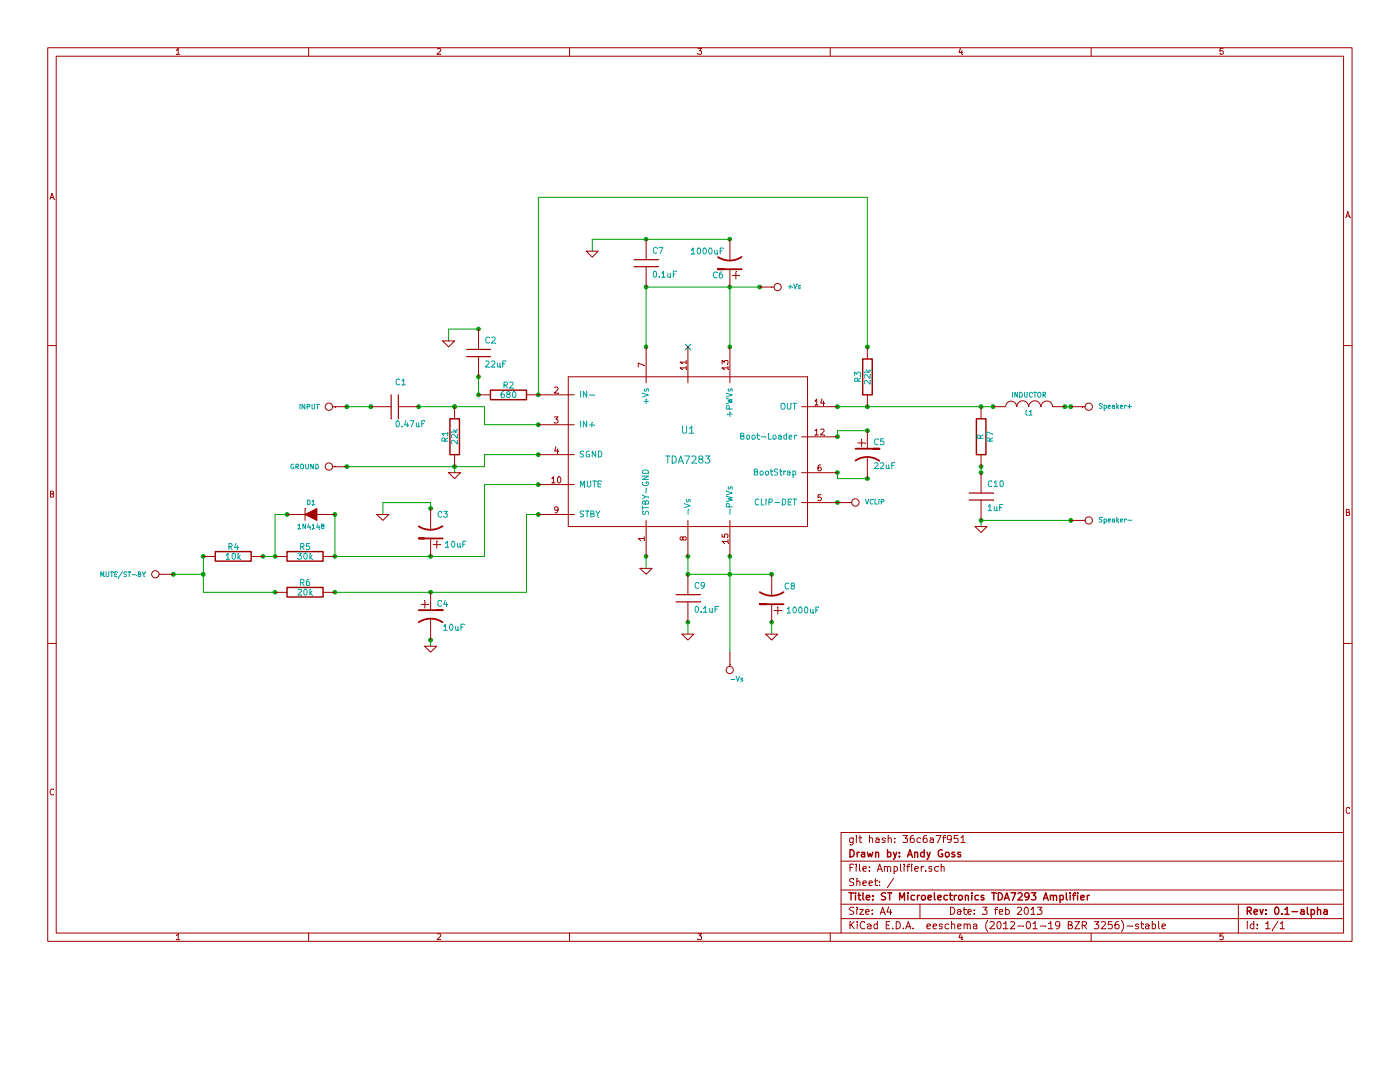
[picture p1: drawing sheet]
EESchema Schematic File Version 2  date Sat 02 Feb 2013 08:26:09 PM EST
LIBS:power
LIBS:device
LIBS:conn
LIBS:Amplifier-Components
LIBS:Amplifier-cache
EELAYER 24  0
EELAYER END
$Descr A4 11700 8267
Sheet 1 1
Title "ST Microelectronics TDA7293 Amplifier"
Date "3 feb 2013"
Rev "0.1-alpha"
Comp "Drawn by: Andy Goss"
Comment1 "git hash: 36c6a7f951"
Comment2 ""
Comment3 ""
Comment4 ""
$EndDescr
Wire Wire Line
	6100 5450 6100 4650
Connection ~ 6350 2400
Wire Wire Line
	6350 2400 5400 2400
Wire Wire Line
	8200 4400 8200 4350
Wire Wire Line
	8950 3400 8900 3400
Wire Wire Line
	1700 4650 1700 4950
Wire Wire Line
	1700 4950 2300 4950
Wire Wire Line
	2200 4650 2300 4650
Wire Wire Line
	2800 4300 2800 4650
Wire Wire Line
	3200 4300 3200 4200
Wire Wire Line
	3200 4200 3600 4200
Wire Wire Line
	4050 4050 4050 4650
Wire Wire Line
	4050 4050 4500 4050
Wire Wire Line
	3600 4200 3600 4250
Connection ~ 5750 4800
Connection ~ 5750 5200
Connection ~ 6450 5200
Connection ~ 6450 4800
Wire Wire Line
	5750 4650 5750 4800
Wire Wire Line
	6450 5200 6450 5300
Wire Wire Line
	3800 3900 3800 3950
Wire Wire Line
	2900 3900 4050 3900
Wire Wire Line
	4050 3550 4050 3400
Wire Wire Line
	4050 3550 4500 3550
Connection ~ 4000 2750
Connection ~ 4000 3150
Connection ~ 4000 3300
Wire Wire Line
	4000 3150 4000 3300
Connection ~ 4500 3300
Connection ~ 7250 2900
Connection ~ 7000 3400
Connection ~ 7250 3400
Wire Wire Line
	7250 3600 7000 3600
Wire Wire Line
	7000 3600 7000 3650
Wire Wire Line
	5400 2400 5400 2900
Wire Wire Line
	4950 2100 4950 2000
Wire Wire Line
	4950 2000 6100 2000
Wire Wire Line
	6100 2400 6100 2900
Wire Wire Line
	7000 3950 7000 4000
Wire Wire Line
	7000 4000 7250 4000
Connection ~ 5400 2000
Connection ~ 6100 2000
Connection ~ 6100 2400
Connection ~ 5400 2400
Connection ~ 5400 2900
Connection ~ 6100 2900
Connection ~ 7250 3600
Connection ~ 7000 3650
Connection ~ 7250 4000
Connection ~ 7000 3950
Connection ~ 7000 4200
Wire Wire Line
	4500 3300 4500 1650
Wire Wire Line
	4500 1650 7250 1650
Wire Wire Line
	7250 1650 7250 2900
Wire Wire Line
	3750 2850 3750 2750
Wire Wire Line
	3750 2750 4000 2750
Wire Wire Line
	4500 3800 4050 3800
Wire Wire Line
	4050 3800 4050 3900
Wire Wire Line
	4050 3400 3500 3400
Connection ~ 3800 3400
Connection ~ 4500 3800
Connection ~ 4500 3550
Connection ~ 3800 3900
Connection ~ 3800 3400
Connection ~ 3500 3400
Connection ~ 3100 3400
Connection ~ 4500 4050
Connection ~ 4500 4300
Connection ~ 6100 4650
Connection ~ 5750 4650
Connection ~ 5400 4650
Wire Wire Line
	2900 3400 3100 3400
Connection ~ 2900 3400
Connection ~ 2900 3900
Wire Wire Line
	5750 5300 5750 5200
Wire Wire Line
	5400 4650 5400 4750
Wire Wire Line
	3600 5350 3600 5400
Wire Wire Line
	4400 4300 4400 4950
Wire Wire Line
	4400 4300 4500 4300
Wire Wire Line
	4050 4650 2800 4650
Connection ~ 3600 4650
Wire Wire Line
	2300 4650 2300 4300
Wire Wire Line
	2300 4300 2400 4300
Wire Wire Line
	4400 4950 2800 4950
Connection ~ 3600 4950
Wire Wire Line
	1450 4800 1700 4800
Connection ~ 1700 4800
Connection ~ 2800 4950
Connection ~ 2300 4950
Connection ~ 2300 4650
Connection ~ 2800 4650
Connection ~ 2800 4300
Connection ~ 2400 4300
Connection ~ 2200 4650
Connection ~ 1700 4650
Connection ~ 1450 4800
Connection ~ 3600 4250
Connection ~ 3600 5350
Wire Wire Line
	8200 4350 8950 4350
Wire Wire Line
	8200 3900 8200 3950
Wire Wire Line
	7000 3400 8300 3400
Connection ~ 8200 3400
Connection ~ 8950 3400
Connection ~ 8900 3400
Connection ~ 8300 3400
Connection ~ 8200 3900
Connection ~ 8200 3950
Connection ~ 8200 4350
Connection ~ 8950 4350
Wire Wire Line
	5750 4800 6450 4800
Connection ~ 6100 4800
$Comp
L CONN_1 -Vs
U 1 1
P 6100 5600
F 0 "-Vs" V 6180 5600 40  0000 L CNN
F 1 "CONN_1" H 6100 5655 30  0001 C CNN
	1    6100 5600
	0    1    1    0   
$EndComp
$Comp
L CONN_1 +Vs
U 1 1
P 6500 2400
F 0 "+Vs" H 6580 2400 40  0000 L CNN
F 1 "CONN_1" H 6500 2455 30  0001 C CNN
	1    6500 2400
	1    0    0    -1  
$EndComp
$Comp
L CONN_1 Speaker-
U 1 1
P 9100 4350
F 0 "Speaker-" H 9180 4350 40  0000 L CNN
F 1 "CONN_1" H 9100 4405 30  0001 C CNN
	1    9100 4350
	1    0    0    -1  
$EndComp
$Comp
L GND #PWR?
U 1 1
P 8200 4400
F 0 "#PWR?" H 8200 4400 30  0001 C CNN
F 1 "GND" H 8200 4330 30  0001 C CNN
	1    8200 4400
	1    0    0    -1  
$EndComp
$Comp
L C C10
U 1 1
P 8200 4150
F 0 "C10" H 8250 4250 50  0000 L CNN
F 1 "1uF" H 8250 4050 50  0000 L CNN
	1    8200 4150
	1    0    0    -1  
$EndComp
$Comp
L R R7
U 1 1
P 8200 3650
F 0 "R7" V 8280 3650 50  0000 C CNN
F 1 "R" V 8200 3650 50  0000 C CNN
	1    8200 3650
	1    0    0    -1  
$EndComp
$Comp
L INDUCTOR L1
U 1 1
P 8600 3400
F 0 "L1" V 8550 3400 40  0000 C CNN
F 1 "INDUCTOR" V 8700 3400 40  0000 C CNN
	1    8600 3400
	0    -1   -1   0   
$EndComp
$Comp
L CONN_1 MUTE/ST-BY
U 1 1
P 1300 4800
F 0 "MUTE/ST-BY" H 1380 4800 40  0000 L CNN
F 1 "CONN_1" H 1300 4855 30  0001 C CNN
	1    1300 4800
	-1   0    0    1   
$EndComp
$Comp
L DIODE D1
U 1 1
P 2600 4300
F 0 "D1" H 2600 4200 40  0000 C CNN
F 1 "1N4148" H 2600 4400 40  0000 C CNN
	1    2600 4300
	-1   0    0    1   
$EndComp
$Comp
L R R6
U 1 1
P 2550 4950
F 0 "R6" V 2630 4950 50  0000 C CNN
F 1 "20k" V 2550 4950 50  0000 C CNN
	1    2550 4950
	0    -1   -1   0   
$EndComp
$Comp
L R R4
U 1 1
P 1950 4650
F 0 "R4" V 2030 4650 50  0000 C CNN
F 1 "10k" V 1950 4650 50  0000 C CNN
	1    1950 4650
	0    -1   -1   0   
$EndComp
$Comp
L R R5
U 1 1
P 2550 4650
F 0 "R5" V 2630 4650 50  0000 C CNN
F 1 "30k" V 2550 4650 50  0000 C CNN
	1    2550 4650
	0    -1   -1   0   
$EndComp
$Comp
L GND #PWR?
U 1 1
P 3600 5400
F 0 "#PWR?" H 3600 5400 30  0001 C CNN
F 1 "GND" H 3600 5330 30  0001 C CNN
	1    3600 5400
	1    0    0    -1  
$EndComp
$Comp
L GND #PWR?
U 1 1
P 3200 4300
F 0 "#PWR?" H 3200 4300 30  0001 C CNN
F 1 "GND" H 3200 4230 30  0001 C CNN
	1    3200 4300
	1    0    0    -1  
$EndComp
$Comp
L CP1 C3
U 1 1
P 3600 4450
F 0 "C3" H 3450 4300 50  0000 L CNN
F 1 "10uF" H 3300 4550 50  0000 L CNN
	1    3600 4450
	-1   0    0    1   
$EndComp
$Comp
L CP1 C4
U 1 1
P 3600 5150
F 0 "C4" H 3650 5250 50  0000 L CNN
F 1 "10uF" H 3700 5050 50  0000 L CNN
	1    3600 5150
	1    0    0    -1  
$EndComp
$Comp
L GND #PWR?
U 1 1
P 5400 4750
F 0 "#PWR?" H 5400 4750 30  0001 C CNN
F 1 "GND" H 5400 4680 30  0001 C CNN
	1    5400 4750
	1    0    0    -1  
$EndComp
$Comp
L GND #PWR?
U 1 1
P 5750 5300
F 0 "#PWR?" H 5750 5300 30  0001 C CNN
F 1 "GND" H 5750 5230 30  0001 C CNN
	1    5750 5300
	1    0    0    -1  
$EndComp
$Comp
L C C9
U 1 1
P 5750 5000
F 0 "C9" H 5800 5100 50  0000 L CNN
F 1 "0.1uF" H 5800 4900 50  0000 L CNN
	1    5750 5000
	1    0    0    -1  
$EndComp
$Comp
L GND #PWR?
U 1 1
P 6450 5300
F 0 "#PWR?" H 6450 5300 30  0001 C CNN
F 1 "GND" H 6450 5230 30  0001 C CNN
	1    6450 5300
	1    0    0    -1  
$EndComp
$Comp
L CP1 C8
U 1 1
P 6450 5000
F 0 "C8" H 6250 4900 50  0000 L CNN
F 1 "1000uF" H 6050 5100 50  0000 L CNN
	1    6450 5000
	-1   0    0    1   
$EndComp
$Comp
L GND #PWR?
U 1 1
P 3800 3950
F 0 "#PWR?" H 3800 3950 30  0001 C CNN
F 1 "GND" H 3800 3880 30  0001 C CNN
	1    3800 3950
	1    0    0    -1  
$EndComp
$Comp
L CONN_1 GROUND
U 1 1
P 2750 3900
F 0 "GROUND" H 2830 3900 40  0000 L CNN
F 1 "CONN_1" H 2750 3955 30  0001 C CNN
	1    2750 3900
	-1   0    0    1   
$EndComp
$Comp
L CONN_1 INPUT
U 1 1
P 2750 3400
F 0 "INPUT" H 2830 3400 40  0000 L CNN
F 1 "CONN_1" H 2750 3455 30  0001 C CNN
	1    2750 3400
	-1   0    0    1   
$EndComp
$Comp
L C C1
U 1 1
P 3300 3400
F 0 "C1" V 3100 3400 50  0000 L CNN
F 1 "0.47uF" V 3450 3400 50  0000 L CNN
	1    3300 3400
	0    1    1    0   
$EndComp
$Comp
L R R1
U 1 1
P 3800 3650
F 0 "R1" V 3880 3650 50  0000 C CNN
F 1 "22k" V 3800 3650 50  0000 C CNN
	1    3800 3650
	-1   0    0    1   
$EndComp
$Comp
L GND #PWR?
U 1 1
P 3750 2850
F 0 "#PWR?" H 3750 2850 30  0001 C CNN
F 1 "GND" H 3750 2780 30  0001 C CNN
	1    3750 2850
	1    0    0    -1  
$EndComp
$Comp
L C C2
U 1 1
P 4000 2950
F 0 "C2" H 4050 3050 50  0000 L CNN
F 1 "22uF" H 4050 2850 50  0000 L CNN
	1    4000 2950
	1    0    0    -1  
$EndComp
$Comp
L R R2
U 1 1
P 4250 3300
F 0 "R2" V 4330 3300 50  0000 C CNN
F 1 "680" V 4250 3300 50  0000 C CNN
	1    4250 3300
	0    -1   -1   0   
$EndComp
$Comp
L CONN_1 Speaker+
U 1 1
P 9100 3400
F 0 "Speaker+" H 9180 3400 40  0000 L CNN
F 1 "CONN_1" H 9100 3455 30  0001 C CNN
	1    9100 3400
	1    0    0    -1  
$EndComp
$Comp
L R R3
U 1 1
P 7250 3150
F 0 "R3" V 7330 3150 50  0000 C CNN
F 1 "22k" V 7250 3150 50  0000 C CNN
	1    7250 3150
	-1   0    0    1   
$EndComp
$Comp
L CONN_1 VCLIP
U 1 1
P 7150 4200
F 0 "VCLIP" H 7230 4200 40  0000 L CNN
F 1 "CONN_1" H 7150 4255 30  0001 C CNN
	1    7150 4200
	1    0    0    -1  
$EndComp
$Comp
L CP1 C5
U 1 1
P 7250 3800
F 0 "C5" H 7300 3900 50  0000 L CNN
F 1 "22uF" H 7300 3700 50  0000 L CNN
	1    7250 3800
	1    0    0    -1  
$EndComp
$Comp
L GND #PWR?
U 1 1
P 4950 2100
F 0 "#PWR?" H 4950 2100 30  0001 C CNN
F 1 "GND" H 4950 2030 30  0001 C CNN
	1    4950 2100
	1    0    0    -1  
$EndComp
$Comp
L CP1 C6
U 1 1
P 6100 2200
F 0 "C6" H 6150 2300 50  0000 L CNN
F 1 "1000uF" H 6150 2100 50  0000 L CNN
	1    6100 2200
	-1   0    0    1   
$EndComp
$Comp
L C C7
U 1 1
P 5400 2200
F 0 "C7" H 5450 2300 50  0000 L CNN
F 1 "0.1uF" H 5450 2100 50  0000 L CNN
	1    5400 2200
	1    0    0    -1  
$EndComp
NoConn ~ 5750 2900
$Comp
L TDA7283 U1
U 1 1
P 5750 3800
F 0 "U1" H 5750 4000 60  0000 C CNN
F 1 "TDA7283" H 5750 3750 60  0000 C CNN
	1    5750 3800
	1    0    0    -1  
$EndComp
$EndSCHEMATC
